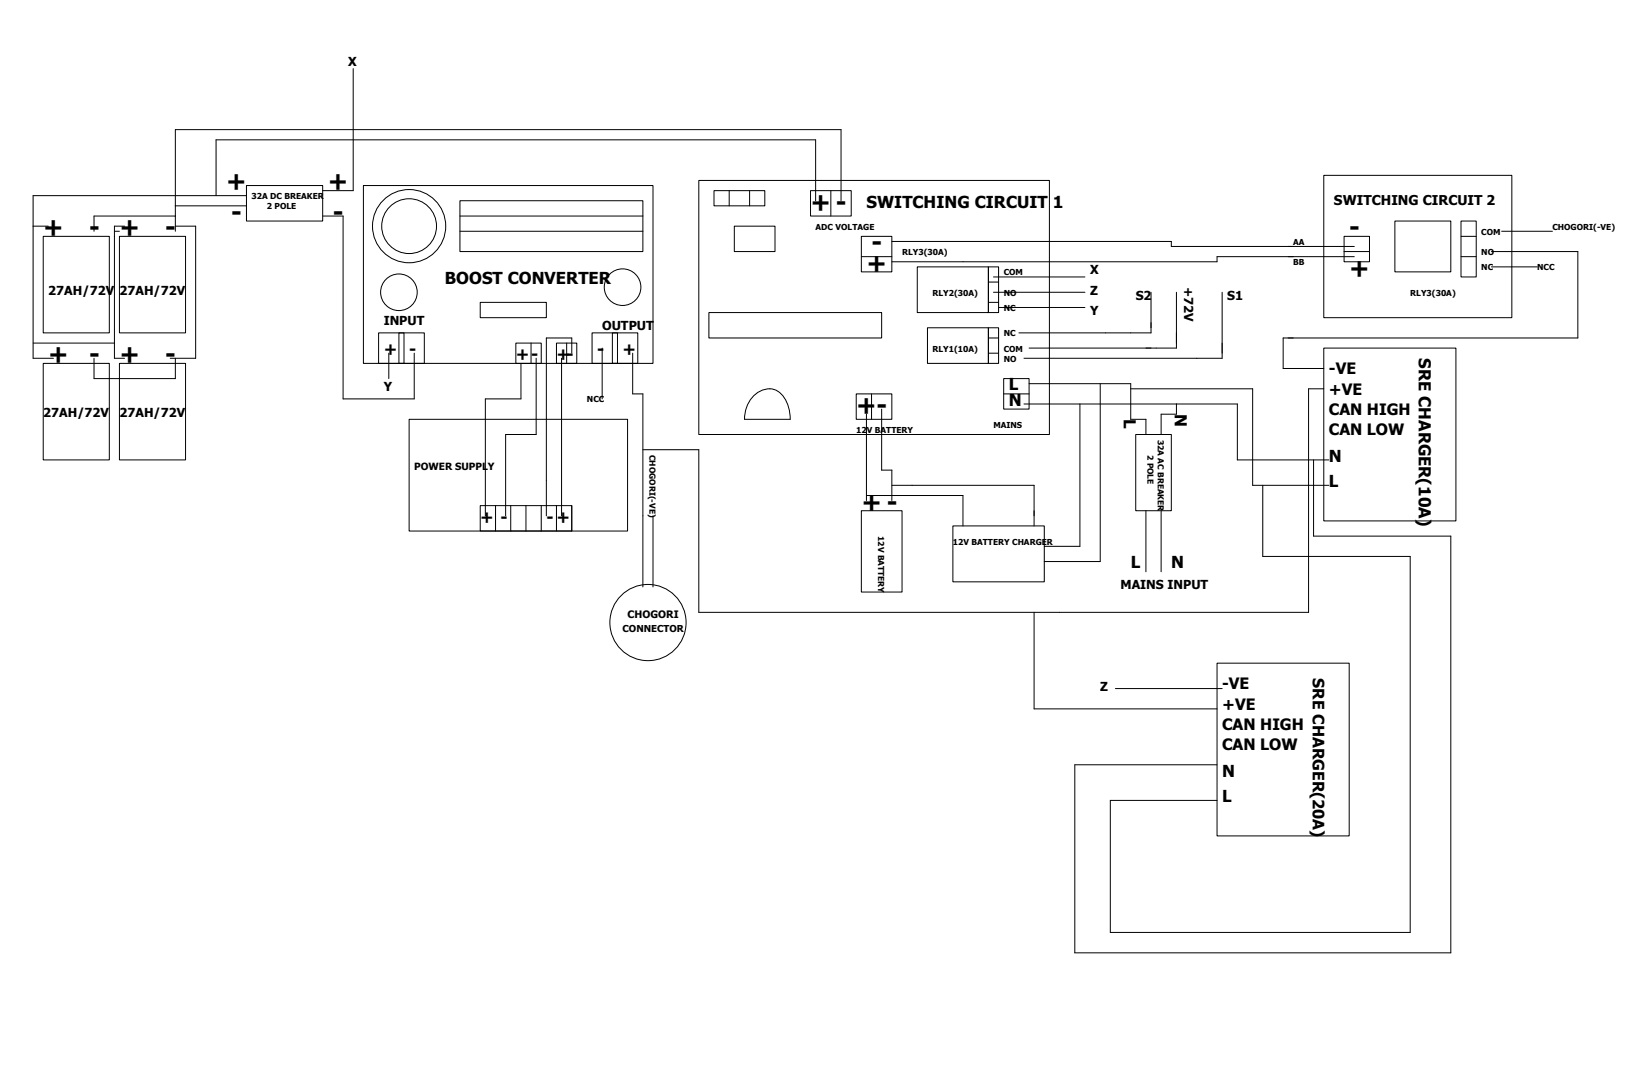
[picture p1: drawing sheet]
<svg xmlns="http://www.w3.org/2000/svg" width="815mm" height="536mm" viewBox="0 0 815 536" stroke-linecap="round" stroke-linejoin="round" font-family="sans-serif">
<g fill="none" stroke="#000" stroke-width=".5">
<path d="M177 34v61h-16M108 98v-28h300v30M123 93h38v18h-38zM123 98h-106v81h10M182 93h144v89h-144zM349 90h176v127h-176zM357 95h25v8h-25zM365 95v8M375 95v8M405 95h21v13h-21zM415 95v13M662 88h94v71h-94z"/>
<path d="M17 113h7M22 118h33v48h-33zM57 116h3M60 118h33v48h-33zM62 113h-5v66h5M88 113h10v66h-13M88 108h-41v8M88 103h35M161 108h11v91h35v-22M230 100h91v26h-91zM230 116h91M230 108h91"/>
<path d="M367 113h20v13h-20zM420 100v-35h-332v51M431 118h15v18h-15zM672 118h13v13h-13zM697 111h28v25h-28zM730 111h8v27h-8zM730 118h8M751 116h25M431 128h15M446 121h140v2h91M459 133h35v23h-35zM494 133h5v23h-5z"/>
<path d="M497 138h45M672 126h13M677 128h-69v3h-162M730 128h8M746 126h43v43h-148v15h21M746 133h22M240 151h33v8h-33zM354 156h87v13h-87zM494 141h5M494 151h5M497 146h45M499 154h43"/>
<path d="M575 146v20h-66M588 146v28h-74M611 146v33h-99M17 172h40M47 179v10h41v-10M189 166h23v16h-23zM194 177v12M199 166h3v16h-3zM258 172h13v10h-13zM265 172v10M268 179v38h-15v41M278 172h10v10h-10z"/>
<path d="M281 179v79M283 172v10M286 177v-8h-13v89M296 166h23v16h-23zM301 174v25M306 166h3v16h-3zM316 177v20h5v96M464 164h30v18h-30zM494 164h5v18h-5zM494 169h5M494 177h5M662 174h66v86h-66z"/>
<path d="M22 182h33v48h-33zM60 182h33v48h-33zM260 182v17h-17v59M376 198a10 10 0 0 1 10-4 10 10 0 0 1 8 8l1 8h-23a17 17 0 0 1 4-12zM428 197h18v13h-18zM436 197v13M502 189h12v16h-12zM502 197h12M514 192h51v18h8v7M550 192v89h-28M565 194h61v49h38M662 194h-8v112h-305v-81h-28"/>
<path d="M205 210h109v55h-109zM433 207v43M441 205v30h5v15M512 202h107v28h45M540 202v71h-18M568 217h18v38h-18zM588 202v5h-8v10M657 230v38h68v208h-188v-94h71M240 253h46v12h-46zM248 253v12M255 253v12M263 253v12"/>
<path d="M271 253v12M278 253v12M286 253v12M326 258v35M431 255h20v41h-20zM433 248h48v15M446 243h71v20M573 255v31M580 255v31M631 243v35h74v188h-150v-66h53M476 263h46v28h-46zM517 306v48h91"/>
<path d="M608 332h66v86h-66zM558 344h53"/>
<circle cx="204" cy="113" r="18"/>
<circle cx="204" cy="113" r="14"/>
<circle cx="199" cy="146" r="9"/>
<circle cx="311" cy="144" r="9"/>
<circle cx="324" cy="311" r="19"/>
</g>
<g font-size="15.1">
<text x="113" y="95">+</text>
<text x="164" y="95">+</text>
<text x="405" y="105">+</text>
<text x="418" y="105">-</text>
<text x="116" y="110">-</text>
<text x="166" y="110">-</text>
<text x="22" y="118">+</text>
<text x="45" y="118">-</text>
<text x="60" y="118">+</text>
<text x="83" y="118">-</text>
<text x="674" y="118">-</text>
<text x="436" y="126">-</text>
<text x="433" y="136">+</text>
<text x="674" y="138">+</text>
<text x="24" y="182">+ -</text>
<text x="60" y="182">+</text>
<text x="83" y="182">-</text>
<text x="428" y="207">+</text>
<text x="438" y="207">-</text>
<text x="431" y="255">+-</text>
</g>
<g font-size="10.1">
<text x="433" y="104">SWITCHING CIRCUIT</text>
<text x="526" y="104">1</text>
<text x="222" y="142">BOOST CONVERTER</text>
<text x="192" y="177">+</text>
<text x="205" y="177">-</text>
<text x="258" y="180">+-</text>
<text x="278" y="180">+</text>
<text x="283" y="180">-</text>
<text x="299" y="177">-</text>
<text x="311" y="177">+</text>
<text x="709" y="179" transform="rotate(90 709 179)">SRE CHARGER(10A)</text>
<text x="504" y="195">L</text>
<text x="504" y="203">N</text>
<text x="562" y="210" transform="rotate(90 562 210)">L</text>
<text x="587" y="207" transform="rotate(90 587 207)">N</text>
<text x="664" y="231">N</text>
<text x="664" y="243">L</text>
<text x="240" y="261">+</text>
<text x="250" y="261">-</text>
<text x="273" y="261">-+</text>
<text x="565" y="284">L</text>
<text x="586" y="284">N</text>
<text x="611" y="388">N</text>
<text x="611" y="401">L</text>
</g>
<g font-size="9.6">
<text x="664" y="187">-VE</text>
<text x="664" y="197">+VE</text>
<text x="664" y="207">CAN HIGH</text>
<text x="664" y="218">CAN LOW</text>
<text x="656" y="339" transform="rotate(90 656 339)">SRE CHARGER(20A)</text>
<text x="611" y="345">-VE</text>
<text x="611" y="355">+VE</text>
<text x="611" y="365">CAN HIGH</text>
<text x="611" y="375">CAN LOW</text>
</g>
<text font-size="8.3" x="667" y="102">SWITCHING CIRCUIT 2</text>
<g font-size="7.6">
<text x="174" y="33">X</text>
<text x="545" y="137">X</text>
<text x="592" y="144" transform="rotate(90 592 144)">+72V</text>
<text x="24" y="147">27AH/72V</text>
<text x="60" y="147">27AH/72V</text>
<text x="545" y="147">Z</text>
<text x="568" y="150">S2</text>
<text x="613" y="150">S1</text>
<text x="545" y="158">Y</text>
<text x="192" y="163">INPUT</text>
<text x="301" y="165">OUTPUT</text>
<text x="192" y="196">Y</text>
<text x="22" y="208">27AH/72V</text>
<text x="60" y="208">27AH/72V</text>
<text x="560" y="295">MAINS INPUT</text>
<text x="550" y="345">Z</text>
</g>
<text font-size="6.3" x="314" y="309">CHOGORI</text>
<g font-size="6.1">
<text x="207" y="235">POWER SUPPL</text>
<text x="244" y="235">Y</text>
</g>
<text font-size="5.8" x="311" y="316">CONNECTOR</text>
<g font-size="5">
<text x="126" y="100">32A DC BREAKER</text>
<text x="133" y="105">2 POLE</text>
<text x="408" y="115">ADC VOLTAGE</text>
<text x="740" y="117">COM</text>
<text x="776" y="115">CHOGORI(-VE)</text>
<text x="646" y="122">AA</text>
<text x="451" y="127">RLY3(30A)</text>
<text x="740" y="127">NO</text>
<text x="502" y="138">COM</text>
<text x="646" y="133">BB</text>
<text x="740" y="135">NC</text>
<text x="768" y="135">NCC</text>
<text x="466" y="148">RLY2(30A)</text>
<text x="502" y="148">NO</text>
<text x="705" y="148">RLY3(30A)</text>
<text x="502" y="155">NC</text>
<text x="502" y="168">NC</text>
<text x="466" y="176">RLY1(10A)</text>
<text x="502" y="176">COM</text>
<text x="502" y="181">NO</text>
<text x="293" y="201">NCC</text>
<text x="497" y="214">MAINS</text>
<text x="428" y="216">12</text>
<text x="433" y="216">V BATTERY</text>
<text x="579" y="220" transform="rotate(90 579 220)">32A AC BREAKER</text>
<text x="325" y="227" transform="rotate(90 325 227)">CHOGORI(-VE)</text>
<text x="574" y="227" transform="rotate(90 574 227)">2 POLE</text>
<text x="439" y="268" transform="rotate(90 439 268)">12V BATTERY</text>
<text x="476" y="272">12V BATTERY CHARGE</text>
<text x="523" y="272">R</text>
</g>
</svg>
